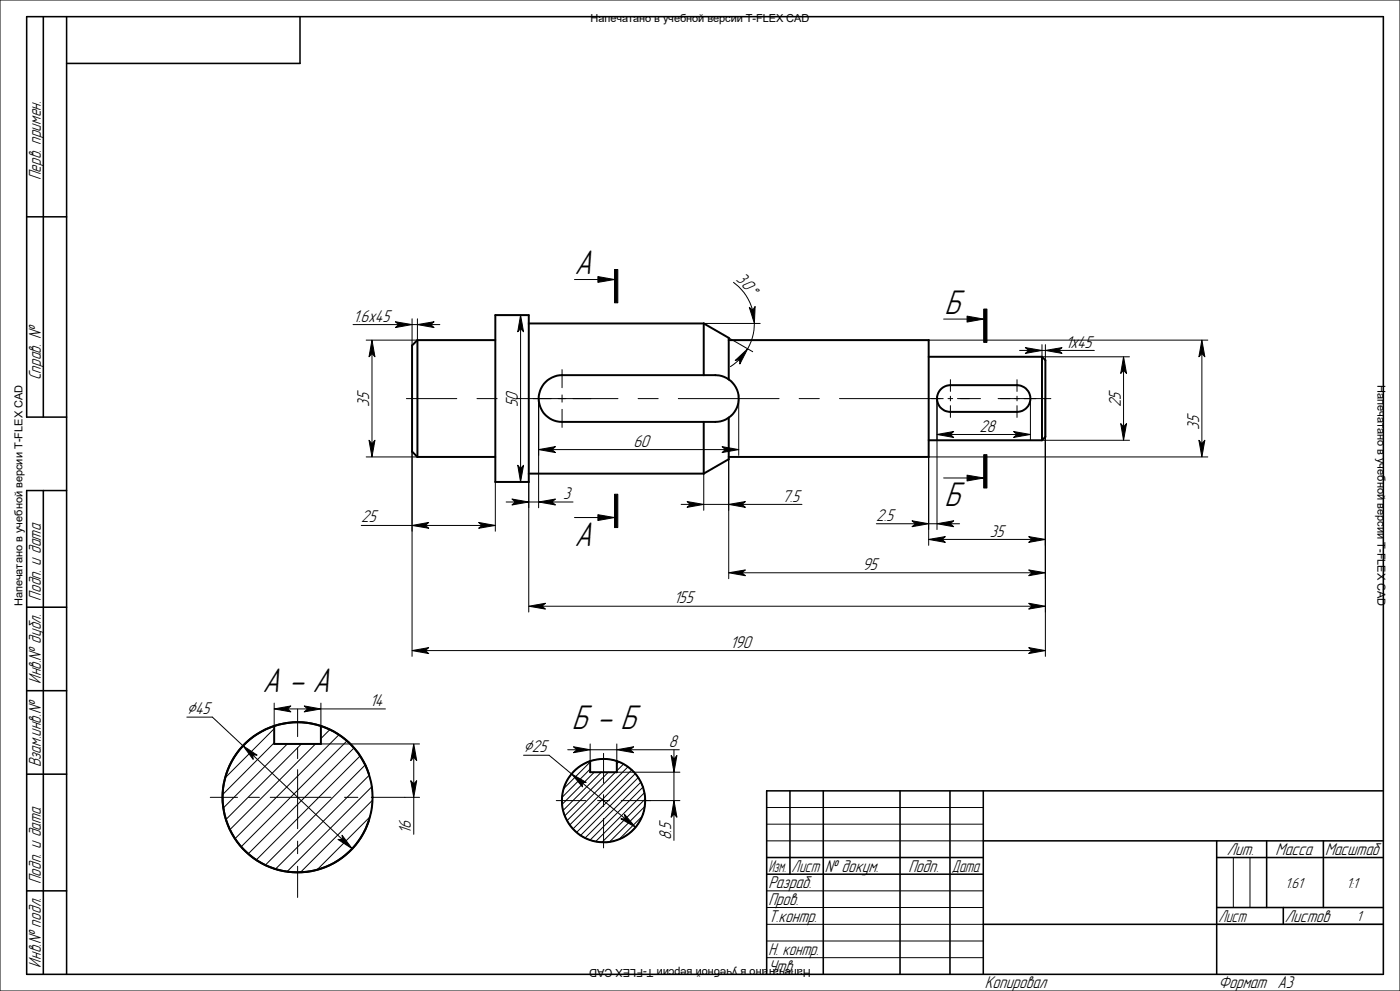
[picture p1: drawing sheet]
<svg xmlns="http://www.w3.org/2000/svg" width="420mm" height="297mm" viewBox="0 0 420 297" stroke-linecap="round" stroke-linejoin="round" font-family="sans-serif">
<g fill="none" stroke="#000" stroke-width=".3">
<path d="M0 0h420v297h-420zM105.9 97.3h13.7M123.6 95.5v8M123.6 97.3h1.6M125.2 95.5v6.4h-15.3M129.2 97.3h2.8M148.6 94.4h9.3M156.2 98.5v42M172.3 83.8h7.1M211.1 96.9h16.9M220 84.6a15.3 15.3 0 0 1 5.8 8.4M226.3 96.9a15.7 15.7 0 0 1-2 7.7"/>
<path d="M283.1 95.6h7M111.6 106v27M121.9 119.5h15.1M143.1 119.5h6M155.2 119.5h30.2M161.6 118.4v33.8M168.6 110.8v5.4M168.6 118.4v2.1M191.4 119.5h6M203.5 119.5h30.2M218.6 101.3l7.2 4.1M221.6 118.4v18.1"/>
<path d="M222 107.5l-2.9 2.4M239.7 119.5h6.1M251.8 119.5h31.2M278.6 101.9h83.7M281.1 118.7v40M284.4 119.5h1.4M285.1 113.8v3.5M285.1 118.7v1.4M287.2 119.5h6.9M299.4 119.5h15.9M305.1 113.8v3.5M305.1 118.7v1.4"/>
<path d="M305.9 105h2.7M309.1 118.8v13.2M312.6 105h1M312.6 103.3v3.6h26.2M313.6 103.3v4.6M313.6 119.5v77.2M317.6 105h10.7M337.1 111v16.9M360.6 106v27M109.9 136.9h15.3M123.6 135.3v61.4M165.6 134.7h52"/>
<path d="M168.6 122.7v5.4M218.6 137.6v35.8M285.1 121.6v3.5M285.1 130.2h20M305.1 121.6v3.5M312.6 132h26.2M362.3 136.9h-83.7v26.5M108.4 157.5h15.2M127.6 157.5h17M151.8 150.5h2.8M157.9 144.4h-9.3v14.8M158.6 144.4v39"/>
<path d="M158.6 150.5h3M165.6 150.5h6.3M172.3 155.1h7.1M204.3 151.2h2.8M211.1 151.2h7.5M211.1 141.9v11.1M222.6 151.2h18M262.9 157h11.7M278.6 157h2.5M283.1 143.3h7M285.1 157h2.8M222.6 171.7h87"/>
<path d="M282.6 161.7h27M127.6 195h182M162.6 181.7h147M56 214.9h7.7l9.2 8.6 .9-.9M82.3 218.4l-14.8 14.7M82.3 210.7v6.9M86.3 212.5h6M89.3 212.5v8.3M92.2 216.7a22.5 22.5 0 0 0-23.7 13.6M96.3 212.5h19.3M96.3 210.7v6.9M97.9 218.2l2.2 1 2.9 1.9"/>
<path d="M99 218.7l-2.7 2.7M63.1 239h8.1M67 236l-.2 3 .2 2.9M74.5 239h3.3M75.8 226.3l26.9 25.3M81.1 239h18.2M82.3 222.6l-15.5 15.5M86.2 223l-19.2 19.1M89.3 224.1v3.3M89.3 230.7v17.7M90.4 223l-22.6 22.6M94.7 223l-25.7 25.7"/>
<path d="M96.3 223h29.6M101.7 220.2l-31.2 31.2M103.3 239h4.1M104.1 222l-31.8 31.8M106.2 224.2l-31.7 31.7M107.1 225.3a22.5 22.5 0 0 1 0 27.3M108 226.6l-31.1 31.1M109.6 229.3l-30 30M110.8 232.3l-28.2 28.2M111.4 239h14.5M111.5 235.8l-25.4 25.4M111.8 239.8l-21.7 21.7"/>
<path d="M124.1 226.9v8M124.1 239v11.1M157.1 226.4h7.6l6.7 5.5M166.9 239.9h8.8M170.3 224.7h2.8M172.4 230.9l-.4 .4M174.5 234.5l13.1 10.9M177 228.4l-7.9 8M177 230.5l-8.4 8.5M177 224.7h8M177 223v5.1M178.3 231.4l-9.7 9.7"/>
<path d="M179.3 239.9h3.5M180.4 231.4l-11.5 11.5M181.1 225.8v8.9M181.1 238.2v3.5M182.5 231.4l-13.1 13.1M184.6 231.4l-14.5 14.6M185 223v5.1M185 231.4h19M185.6 228.3l-.6 .6M186.4 239.9h17.6M187.1 229l-2.1 2M188.4 229.8l-17.5 17.5"/>
<path d="M189.1 224.7h14.7M189.5 230.8l-17.6 17.7M190.6 231.9l-17.6 17.6M191.5 233l-17.3 17.4M192.3 234.4l-16.8 16.8M192.9 235.9l-15.9 15.9M193.3 237.6l-14.6 14.6M193.5 239.5l-12.9 12.9M202.2 224.7v2.8M202.2 231.4v8.5M68.5 247.6a22.5 22.5 0 0 0 23.7 13.7M89.3 252.1v3.8"/>
<path d="M89.3 259.6v9.4M103 256.8l-2.9 1.9-2.2 1.1M111 244.8l-15.9 15.9M181.1 245.3v8.8M192.7 244.6l-7 6.9M193.4 241.7l-10.6 10.6M202.2 244v7.9M230 252h65M230 242h65M230 247h65M370 257v15M375 257v15"/>
<path d="M230 277h65M230 267h65M230 272h65M365 277h50M230 282h65M230 287h65"/>
<circle cx="181" cy="240" r="12.5"/>
</g>
<g fill="none" stroke="#000" stroke-width=".59">
<path d="M148.6 94.4h10v50h-10zM158.6 96.9h52.5M211.1 96.9l7.5 4.4v12.4M211.1 96.9v15.5M125.2 101.9h23.4M125.2 101.9v35M125.2 101.9l-1.6 1.6v31.8l1.6 1.6M218.6 113.7l-2.1-1-1.9-.3h-46a7 7 0 0 0-7 7 7 7 0 0 0 7 7h46.8a6.6 6.6 0 0 0 3.2-1.2M218.6 101.9h60v35h-60M218.6 113.7a7 7 0 0 1 0 11.5M278.6 106.9h34M282.1 116.8l1.3-1 1.7-.4h20a4 4 0 0 1 4 4 4 4 0 0 1-4 4h-20a4 4 0 0 1-3.6-2.3 4 4 0 0 1 .6-4.3z"/>
<path d="M312.6 106.9l1 1v23l-1 1.1M312.6 106.9v25.1M125.2 136.9h23.4M211.1 126.4v15.5M218.6 125.2v12.4l-7.5 4.3M278.6 132h34M158.6 141.9h52.5M82.3 217.6v5.4h14v-5.4M110.7 231.9a22.5 22.5 0 0 0-34.7-11.1 22.5 22.5 0 0 0 0 36.3 22.5 22.5 0 0 0 34.7-11.1M177 228.1v3.3h8v-3.3"/>
<circle cx="89.3" cy="239" r="22.5"/>
<circle cx="181.1" cy="240" r="12.5"/>
</g>
<g fill="#000" stroke="#000" stroke-width=".3">
<path d="M118.6 96.4l5 .9-5 .9 1-.9z" fill-rule="evenodd"/>
<path d="M125.2 97.3l5-.9-1 .9 1 .9z" fill-rule="evenodd"/>
<path d="M156.2 94.4l.9 5-.9-.9-.9 .9z" fill-rule="evenodd"/>
<path d="M179.4 82.9l5 .9-5 .8z" fill-rule="evenodd"/>
<path d="M184.4 80.8h.9v10h-.9z" fill-rule="evenodd"/>
<path d="M224.8 92.1l1 .9 .7-1.1-.2 5z" fill-rule="evenodd"/>
<path d="M290.1 94.7l5 .9-5 .9z" fill-rule="evenodd"/>
<path d="M295.1 92.6h1v10h-1z" fill-rule="evenodd"/>
<path d="M111.6 101.9l.9 5-.9-.9-.9 .9z" fill-rule="evenodd"/>
<path d="M220.6 108l3.7-3.4-2.3 4.5-.1-1.4z" fill-rule="evenodd"/>
<path d="M307.6 104.2l5 .8-5 .9 1-.9z" fill-rule="evenodd"/>
<path d="M313.6 105l5-.8-1 .8 1 .9z" fill-rule="evenodd"/>
<path d="M337.1 106.9l.8 5-.8-.9-.9 .9z" fill-rule="evenodd"/>
<path d="M360.6 101.9l.8 5-.8-.9-.9 .9z" fill-rule="evenodd"/>
<path d="M110.7 132l.9 1 .9-1-.9 4.9z" fill-rule="evenodd"/>
<path d="M155.3 139.4l.9 1.1 .9-1.1-.9 5z" fill-rule="evenodd"/>
<path d="M161.6 134.7l5-.8-1 .8 1 .9z" fill-rule="evenodd"/>
<path d="M216.6 133.9l5 .8-5 .9 1-.9z" fill-rule="evenodd"/>
<path d="M281.1 130.2l5-.9-1 .9 1 .9z" fill-rule="evenodd"/>
<path d="M304.1 129.3l5 .9-5 .9 1-.9z" fill-rule="evenodd"/>
<path d="M336.2 127l.9 .9 .8-.9-.8 5z" fill-rule="evenodd"/>
<path d="M359.7 132l.9 1 .8-1-.8 4.9z" fill-rule="evenodd"/>
<path d="M123.6 157.5l5-.9-1 .9 1 .8z" fill-rule="evenodd"/>
<path d="M143.6 156.6l5 .9-5 .8 1-.8z" fill-rule="evenodd"/>
<path d="M153.6 149.6l5 .9-5 .8 1-.8z" fill-rule="evenodd"/>
<path d="M161.6 150.5l5-.9-1 .9 1 .8z" fill-rule="evenodd"/>
<path d="M179.4 154.3l5 .8-5 .9z" fill-rule="evenodd"/>
<path d="M184.4 148.1h.9v10h-.9z" fill-rule="evenodd"/>
<path d="M206.1 150.3l5 .9-5 .9 1-.9z" fill-rule="evenodd"/>
<path d="M218.6 151.2l5-.9-1 .9 1 .9z" fill-rule="evenodd"/>
<path d="M273.6 156.1l5 .9-5 .9 1-.9z" fill-rule="evenodd"/>
<path d="M281.1 157l5-.9-1 .9 1 .9z" fill-rule="evenodd"/>
<path d="M290.1 142.4l5 .9-5 .8z" fill-rule="evenodd"/>
<path d="M295.1 136.3h1v10h-1z" fill-rule="evenodd"/>
<path d="M218.6 171.7l5-.9-1 .9 1 .9z" fill-rule="evenodd"/>
<path d="M278.6 161.7l5-.9-1 .9 1 .9z" fill-rule="evenodd"/>
<path d="M308.6 160.8l5 .9-5 .9 1-.9z" fill-rule="evenodd"/>
<path d="M308.6 170.8l5 .9-5 .9 1-.9z" fill-rule="evenodd"/>
<path d="M123.6 195l5-.9-1 .9 1 .9z" fill-rule="evenodd"/>
<path d="M158.6 181.7l5-.9-1 .9 1 .8z" fill-rule="evenodd"/>
<path d="M308.6 194.1l5 .9-5 .9 1-.9z" fill-rule="evenodd"/>
<path d="M308.6 180.8l5 .9-5 .8 1-.8z" fill-rule="evenodd"/>
<path d="M82.3 212.5l4.9-.9-.9 .9 .9 .9z" fill-rule="evenodd"/>
<path d="M91.3 211.6l5 .9-5 .9 1-.9z" fill-rule="evenodd"/>
<path d="M72.9 223.5l4.2 2.8h-1.3l.1 1.3z" fill-rule="evenodd"/>
<path d="M123.2 234l.9 .9 .9-.9-.9 5z" fill-rule="evenodd"/>
<path d="M124.1 223l.9 5-.9-1.1-.9 1.1z" fill-rule="evenodd"/>
<path d="M172 223.8l5 .9-5 .9 1.1-.9z" fill-rule="evenodd"/>
<path d="M171.4 231.9l4.5 2.6h-1.4l.3 1.3z" fill-rule="evenodd"/>
<path d="M185 224.7l5.1-.9-1 .9 1 .9z" fill-rule="evenodd"/>
<path d="M201.3 226.4l.9 1.1 .9-1.1-.9 5z" fill-rule="evenodd"/>
<path d="M102.6 250.3l3.1 4.1-4.3-2.8h1.3z" fill-rule="evenodd"/>
<path d="M187.4 244.1l3.3 3.8-4.4-2.5h1.3z" fill-rule="evenodd"/>
<path d="M202.2 239.9l.9 5-.9-.9-.9 .9z" fill-rule="evenodd"/>
</g>
<g fill="none" stroke="#000" stroke-width=".47">
<path d="M13 5v120M20 5v287M90 5v14h-70M8 65h12M20 125h-12v-120h407v287h-407v-145h12M13 147v145M8 182h12M8 207h12M8 232h12M237 237v25M247 237v55M270 237v55"/>
<path d="M285 237v55M295 237v55M415 237h-185v55M230 257h65M295 252h120M365 257h50M365 252v40M380 252v20M397 252v20M8 267h12M230 262h65M295 277h120"/>
<path d="M365 272h50M385 272v5"/>
</g>
<g font-size="9.5">
<text x="172.3" y="82.3">А</text>
<text x="283.3" y="94.1">Б</text>
<text x="283.3" y="151.8">Б</text>
<text x="172.3" y="163.6">А</text>
<text x="78.7" y="207.5">А - А</text>
<text x="171.5" y="218.4">Б - Б</text>
</g>
<g font-size="5.4">
<text x="223.8" y="87.1" transform="rotate(55 223.8 87.1)">w</text>
<text x="56" y="214">B</text>
<text x="157.1" y="225.5">B</text>
</g>
<g font-size="4.7">
<text x="12.2" y="54" transform="rotate(-90 12.2 54)">Перв. примен.</text>
<text x="220.6" y="83.9" transform="rotate(40 220.6 83.9)">3</text>
<text x="222.2" y="85.3" transform="rotate(48 222.2 85.3)">0</text>
<text x="105.9" y="96.4">1.6х45</text>
<text x="319.6" y="104.2">1х45</text>
<text x="12.2" y="114" transform="rotate(-90 12.2 114)">Справ. №</text>
<text x="110.7" y="121.9" transform="rotate(-90 110.7 121.9)">35</text>
<text x="155.3" y="122" transform="rotate(-90 155.3 122)">50</text>
<text x="336.2" y="122" transform="rotate(-90 336.2 122)">25</text>
<text x="293.8" y="129.4">28</text>
<text x="359.7" y="128.7" transform="rotate(-90 359.7 128.7)">35</text>
<text x="190" y="133.9">60</text>
<text x="169" y="149.6">3</text>
<text x="234.7" y="150.3">7.5</text>
<text x="108.4" y="156.6">25</text>
<text x="262.9" y="156.1">2.5</text>
<text x="296.9" y="160.8">35</text>
<text x="258.7" y="170.8">95</text>
<text x="12.2" y="180" transform="rotate(-90 12.2 180)">Подп. и дата</text>
<text x="202.2" y="180.8">155</text>
<text x="219" y="194.1">190</text>
<text x="12.2" y="205" transform="rotate(-90 12.2 205)">Инв.№ дубл.</text>
<text x="58.5" y="214">45</text>
<text x="111" y="211.6">14</text>
<text x="159.6" y="225.5">25</text>
<text x="200.6" y="223.8">8</text>
<text x="12.2" y="230" transform="rotate(-90 12.2 230)">Взам.инв.№</text>
<text x="123.2" y="250.1" transform="rotate(-90 123.2 250.1)">16</text>
<text x="201.3" y="251.9" transform="rotate(-90 201.3 251.9)">8.5</text>
<text x="368" y="256.2">Лит.</text>
<text x="382.7" y="256.2">Масса</text>
<text x="397.5" y="256.2">Масштаб</text>
<text x="237.5" y="261.2">Лист</text>
<text x="247.5" y="261.2">№ докум.</text>
<text x="272.5" y="261.2">Подп.</text>
<text x="285.5" y="261.2">Дата</text>
<text x="12.2" y="265" transform="rotate(-90 12.2 265)">Подп. и дата</text>
<text x="230.5" y="266.3">Разраб.</text>
<text x="230.5" y="271.3">Пров.</text>
<text x="230.5" y="276.3">Т.контр.</text>
<text x="365.5" y="276.3">Лист</text>
<text x="385.5" y="276.3">Листов</text>
<text x="230.5" y="286.3">Н. контр.</text>
<text x="12.2" y="290" transform="rotate(-90 12.2 290)">Инв.№ подл.</text>
<text x="230.5" y="291.3">Утв.</text>
<text x="295.5" y="296.2">Копировал</text>
<text x="365.5" y="296.2">Формат</text>
<text x="383.2" y="296.2">A3</text>
</g>
<text font-size="4.6" x="230.5" y="261.2">Изм.</text>
<g font-size="4.1">
<text x="385.5" y="266">1.61</text>
<text x="404" y="266">1:1</text>
<text x="407" y="276">1</text>
</g>
<g font-size="3.3">
<text x="177.2" y="6.6">Напечатано в учебной версии T-FLEX CAD</text>
<text x="413.3" y="115.3" transform="rotate(90 413.3 115.3)">Напечатано в учебной версии T-FLEX CAD</text>
<text x="6.7" y="181.7" transform="rotate(-90 6.7 181.7)">Напечатано в учебной версии T-FLEX CAD</text>
<text x="243.2" y="290.4" transform="rotate(-180 243.2 290.4)">Напечатано в учебной версии T-FLEX CAD</text>
</g>
</svg>
